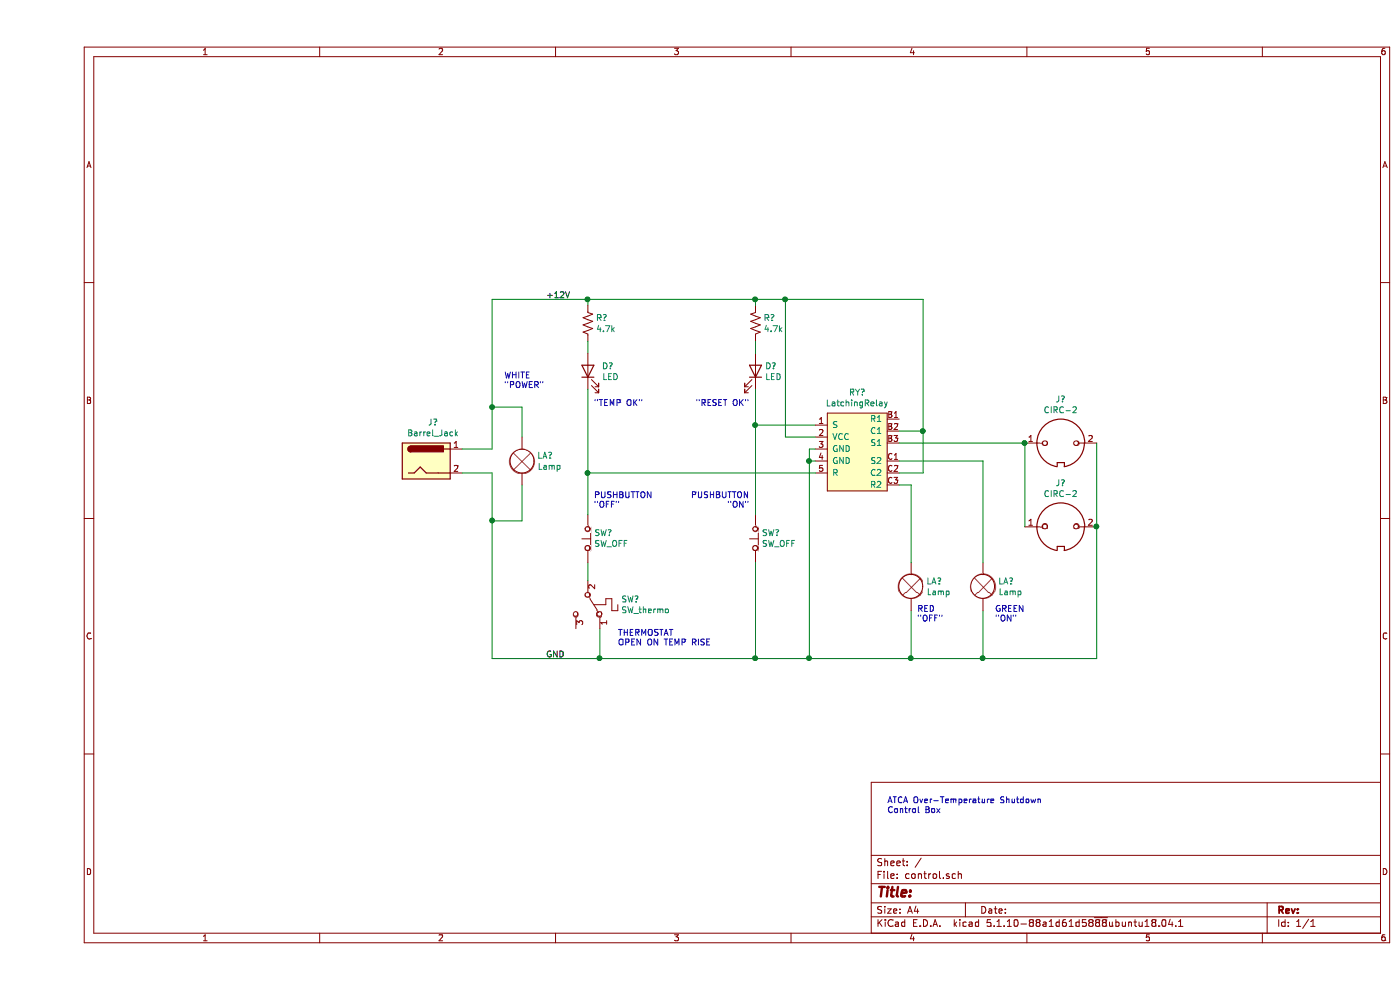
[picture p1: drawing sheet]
EESchema Schematic File Version 4
EELAYER 30 0
EELAYER END
$Descr A4 11693 8268
encoding utf-8
Sheet 1 1
Title ""
Date ""
Rev ""
Comp ""
Comment1 ""
Comment2 ""
Comment3 ""
Comment4 ""
$EndDescr
$Comp
L PowerSwitch:LatchingRelay RY?
U 1 1
P 6500 3550
F 0 "RY?" H 6850 3825 50  0000 C CNN
F 1 "LatchingRelay" H 6850 3734 50  0000 C CNN
F 2 "" H 6500 3550 50  0001 C CNN
F 3 "" H 6500 3550 50  0001 C CNN
	1    6500 3550
	1    0    0    -1  
$EndComp
$Comp
L PowerSwitch:SW_thermo SW?
U 1 1
P 4600 5050
F 0 "SW?" V 4554 5328 50  0000 L CNN
F 1 "SW_thermo" V 4645 5328 50  0000 L CNN
F 2 "" H 4600 5050 50  0001 C CNN
F 3 "~" H 4600 5050 50  0001 C CNN
	1    4600 5050
	0    1    1    0   
$EndComp
$Comp
L Switch:SW_Push_Open SW?
U 1 1
P 4600 4500
F 0 "SW?" V 4646 4447 50  0000 R CNN
F 1 "SW_OFF" V 4555 4447 50  0000 R CNN
F 2 "" H 4600 4700 50  0001 C CNN
F 3 "~" H 4600 4700 50  0001 C CNN
	1    4600 4500
	0    -1   -1   0   
$EndComp
Wire Wire Line
	4600 4300 4600 3950
Wire Wire Line
	4600 3950 6500 3950
Wire Wire Line
	4600 4700 4600 4850
Wire Wire Line
	4700 5250 4700 5500
Text Notes 4850 5400 0    50   ~ 0
THERMOSTAT\nOPEN ON TEMP RISE\n
Text Notes 4650 4250 0    50   ~ 0
PUSHBUTTON\n"OFF"
Connection ~ 4600 3950
Wire Wire Line
	7200 3600 7400 3600
Wire Wire Line
	7400 3600 7400 2500
Wire Wire Line
	7400 2500 6250 2500
$Comp
L Switch:SW_Push_Open SW?
U 1 1
P 6000 4500
F 0 "SW?" V 6046 4447 50  0000 R CNN
F 1 "SW_OFF" V 5955 4447 50  0000 R CNN
F 2 "" H 6000 4700 50  0001 C CNN
F 3 "~" H 6000 4700 50  0001 C CNN
	1    6000 4500
	0    -1   -1   0   
$EndComp
Wire Wire Line
	6000 4300 6000 3550
Wire Wire Line
	6000 3550 6500 3550
Wire Wire Line
	6500 3650 6250 3650
Wire Wire Line
	6250 3650 6250 2500
Connection ~ 6250 2500
Wire Wire Line
	6500 3750 6450 3750
Wire Wire Line
	6450 3750 6450 3850
Wire Wire Line
	6450 3850 6500 3850
Wire Wire Line
	6450 3850 6450 5500
Wire Wire Line
	6450 5500 6000 5500
Connection ~ 6450 3850
Connection ~ 4700 5500
Wire Wire Line
	6000 4700 6000 5500
Connection ~ 6000 5500
Wire Wire Line
	6000 5500 4700 5500
Connection ~ 6000 3550
Wire Wire Line
	7200 3700 8250 3700
$Comp
L PowerSwitch:CIRC-2 J?
U 1 1
P 8550 3700
F 0 "J?" H 8550 4067 50  0000 C CNN
F 1 "CIRC-2" H 8550 3976 50  0000 C CNN
F 2 "" H 8550 3700 50  0001 C CNN
F 3 "http://www.mouser.com/ds/2/18/40_c091_abd_e-75918.pdf" H 8550 3700 50  0001 C CNN
	1    8550 3700
	1    0    0    -1  
$EndComp
$Comp
L PowerSwitch:CIRC-2 J?
U 1 1
P 8550 4400
F 0 "J?" H 8550 4767 50  0000 C CNN
F 1 "CIRC-2" H 8550 4676 50  0000 C CNN
F 2 "" H 8550 4400 50  0001 C CNN
F 3 "http://www.mouser.com/ds/2/18/40_c091_abd_e-75918.pdf" H 8550 4400 50  0001 C CNN
	1    8550 4400
	1    0    0    -1  
$EndComp
Wire Wire Line
	8250 3700 8250 4400
Connection ~ 8250 3700
Wire Wire Line
	6450 5500 7300 5500
Wire Wire Line
	8850 5500 8850 4400
Connection ~ 6450 5500
Wire Wire Line
	8850 4400 8850 3700
Connection ~ 8850 4400
Wire Wire Line
	7200 3950 7400 3950
Wire Wire Line
	7400 3950 7400 3600
Connection ~ 7400 3600
$Comp
L Device:Lamp LA?
U 1 1
P 7300 4900
F 0 "LA?" H 7428 4946 50  0000 L CNN
F 1 "Lamp" H 7428 4855 50  0000 L CNN
F 2 "" V 7300 5000 50  0001 C CNN
F 3 "~" V 7300 5000 50  0001 C CNN
	1    7300 4900
	1    0    0    -1  
$EndComp
$Comp
L Device:Lamp LA?
U 1 1
P 7900 4900
F 0 "LA?" H 8028 4946 50  0000 L CNN
F 1 "Lamp" H 8028 4855 50  0000 L CNN
F 2 "" V 7900 5000 50  0001 C CNN
F 3 "~" V 7900 5000 50  0001 C CNN
	1    7900 4900
	1    0    0    -1  
$EndComp
Wire Wire Line
	7300 5100 7300 5500
Connection ~ 7300 5500
Wire Wire Line
	7300 5500 7900 5500
Wire Wire Line
	7900 5100 7900 5500
Connection ~ 7900 5500
Wire Wire Line
	7900 5500 8850 5500
Wire Wire Line
	7300 4700 7300 4050
Wire Wire Line
	7300 4050 7200 4050
Wire Wire Line
	7200 3850 7900 3850
Wire Wire Line
	7900 3850 7900 4700
Text Notes 8000 5200 0    50   ~ 0
GREEN\n"ON"
Text Notes 7350 5200 0    50   ~ 0
RED\n"OFF"
$Comp
L Connector:Barrel_Jack J?
U 1 1
P 3250 3850
F 0 "J?" H 3307 4175 50  0000 C CNN
F 1 "Barrel_Jack" H 3307 4084 50  0000 C CNN
F 2 "" H 3300 3810 50  0001 C CNN
F 3 "~" H 3300 3810 50  0001 C CNN
	1    3250 3850
	1    0    0    -1  
$EndComp
Wire Wire Line
	3550 3750 3800 3750
Wire Wire Line
	3800 3750 3800 3400
Wire Wire Line
	3550 3950 3800 3950
Wire Wire Line
	3800 3950 3800 4350
Text Label 4250 2500 0    50   ~ 0
+12V
Text Label 4250 5500 0    50   ~ 0
GND
$Comp
L Device:LED D?
U 1 1
P 6000 3100
F 0 "D?" V 6039 3180 50  0000 L CNN
F 1 "LED" V 5948 3180 50  0000 L CNN
F 2 "" H 6000 3100 50  0001 C CNN
F 3 "~" H 6000 3100 50  0001 C CNN
	1    6000 3100
	0    1    -1   0   
$EndComp
$Comp
L Device:R_US R?
U 1 1
P 6000 2700
F 0 "R?" H 5932 2746 50  0000 R CNN
F 1 "4.7k" H 5932 2655 50  0000 R CNN
F 2 "" V 6040 2690 50  0001 C CNN
F 3 "~" H 6000 2700 50  0001 C CNN
	1    6000 2700
	-1   0    0    -1  
$EndComp
Wire Wire Line
	6000 2850 6000 2950
$Comp
L Device:LED D?
U 1 1
P 4600 3100
F 0 "D?" V 4639 2982 50  0000 R CNN
F 1 "LED" V 4548 2982 50  0000 R CNN
F 2 "" H 4600 3100 50  0001 C CNN
F 3 "~" H 4600 3100 50  0001 C CNN
	1    4600 3100
	0    -1   -1   0   
$EndComp
$Comp
L Device:R_US R?
U 1 1
P 4600 2700
F 0 "R?" H 4668 2746 50  0000 L CNN
F 1 "4.7k" H 4668 2655 50  0000 L CNN
F 2 "" V 4640 2690 50  0001 C CNN
F 3 "~" H 4600 2700 50  0001 C CNN
	1    4600 2700
	1    0    0    -1  
$EndComp
Wire Wire Line
	4600 2850 4600 2950
Text Notes 4650 3400 0    50   ~ 0
"TEMP OK"
Text Notes 5500 3400 0    50   ~ 0
"RESET OK"
Wire Wire Line
	6000 3250 6000 3550
Wire Wire Line
	6000 2550 6000 2500
Connection ~ 6000 2500
Wire Wire Line
	6000 2500 6250 2500
Wire Wire Line
	4600 3250 4600 3950
Wire Wire Line
	4600 2550 4600 2500
Connection ~ 4600 2500
Wire Wire Line
	4600 2500 6000 2500
Text Notes 5950 4250 2    50   ~ 0
PUSHBUTTON\n"ON"
Wire Wire Line
	3800 2500 4600 2500
Wire Wire Line
	3800 5500 4700 5500
$Comp
L Device:Lamp LA?
U 1 1
P 4050 3850
F 0 "LA?" H 4178 3896 50  0000 L CNN
F 1 "Lamp" H 4178 3805 50  0000 L CNN
F 2 "" V 4050 3950 50  0001 C CNN
F 3 "~" V 4050 3950 50  0001 C CNN
	1    4050 3850
	1    0    0    -1  
$EndComp
Wire Wire Line
	4050 3650 4050 3400
Wire Wire Line
	4050 3400 3800 3400
Connection ~ 3800 3400
Wire Wire Line
	3800 3400 3800 2500
Wire Wire Line
	4050 4050 4050 4350
Wire Wire Line
	4050 4350 3800 4350
Connection ~ 3800 4350
Wire Wire Line
	3800 4350 3800 5500
Text Notes 3900 3250 0    50   ~ 0
WHITE\n"POWER"
Text Notes 7100 6800 0    50   ~ 0
ATCA Over-Temperature Shutdown\nControl Box
$EndSCHEMATC
